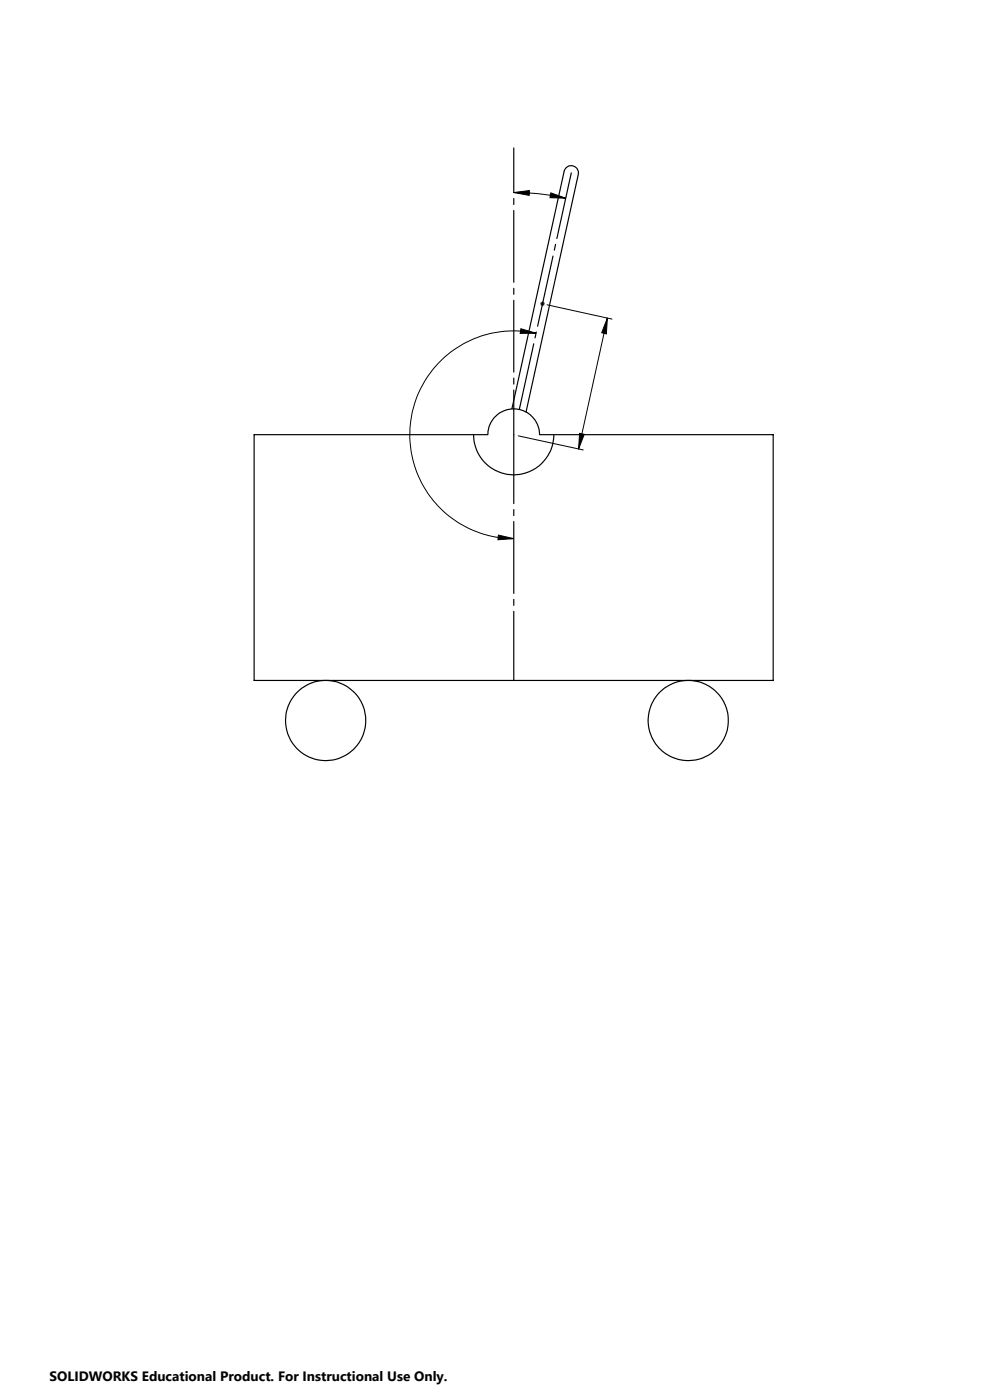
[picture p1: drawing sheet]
<svg xmlns="http://www.w3.org/2000/svg" width="210mm" height="297mm" viewBox="0 0 210 297" stroke-linecap="round" stroke-linejoin="round" font-family="sans-serif">
<path d="M109 40.8l3.3-.4v1zM109 40.8a48.1 48.1 0 0 1 11 1.2M116.8 40.9l3.2 1.1-3.3-.1zM110.5 69.7l3.2 1h-3.4zM113.7 70.7a22 22 0 0 0-26.6 19.1 22 22 0 0 0 21.9 24.5M116 64.7l13.8 3M128.8 67.5l-.2 3.3-1-.2zM128.8 67.5l-6.1 27.7M109.9 92.5l13.8 3M122.9 91.9l1 .2-1.2 3.1zM105.7 113.5l3.3 .8-3.4 .2z" fill="none" stroke="#000" stroke-width=".21"/>
<g fill="none" stroke="#000" stroke-width=".25">
<path d="M53.9 92.2h49.6a5.5 5.5 0 0 1 5.5-5.5 5.5 5.5 0 0 1 5.4 5.5h49.6v52.2h-110.1zM100.5 92.2a8.5 8.5 0 0 0 8.5 8.5 8.5 8.5 0 0 0 8.5-8.5M108.6 86.7l11.1-50.3a1.54 1.54 0 0 1 1.8-1.2 1.54 1.54 0 0 1 1.2 1.8l-11.1 50.4"/>
<circle cx="69.1" cy="152.8" r="8.5"/>
<circle cx="146" cy="152.8" r="8.5"/>
</g>
<path d="M114.6 64.4h1M114.7 64.1l.7 .7M115.1 64v.9M115.4 64.1l-.7 .7" fill="none" stroke="#00f" stroke-width=".21"/>
<path d="M110.2 86.9l11-50.2" fill="none" stroke="#000" stroke-width=".25" stroke-dasharray="15.2 1.3 1.3 1.3" stroke-dashoffset="1"/>
<path d="M109 92.2v52.1" fill="none" stroke="#000" stroke-width=".25" stroke-dasharray="15.2 1.3 1.3 1.3" stroke-dashoffset=".6"/>
<path d="M109 92.2v-60.8" fill="none" stroke="#000" stroke-width=".25" stroke-dasharray="15.2 1.3 1.3 1.3" stroke-dashoffset="5.8"/>
<g fill="#000">
<path d="M116.8 40.9l3.2 1.1-3.3-.1zM109 40.8l3.3-.4v1z"/>
<path d="M122.9 91.9l1 .2-1.2 3.1zM128.8 67.5l-.2 3.3-1-.2z"/>
<path d="M105.7 113.5l3.3 .8-3.4 .2zM110.5 69.7l3.2 1h-3.4z"/>
</g>
<text font-size="2.9" x="10.5" y="292.9">SOLIDWORKS Educational Product. For Instructional Use Only.</text>
</svg>
